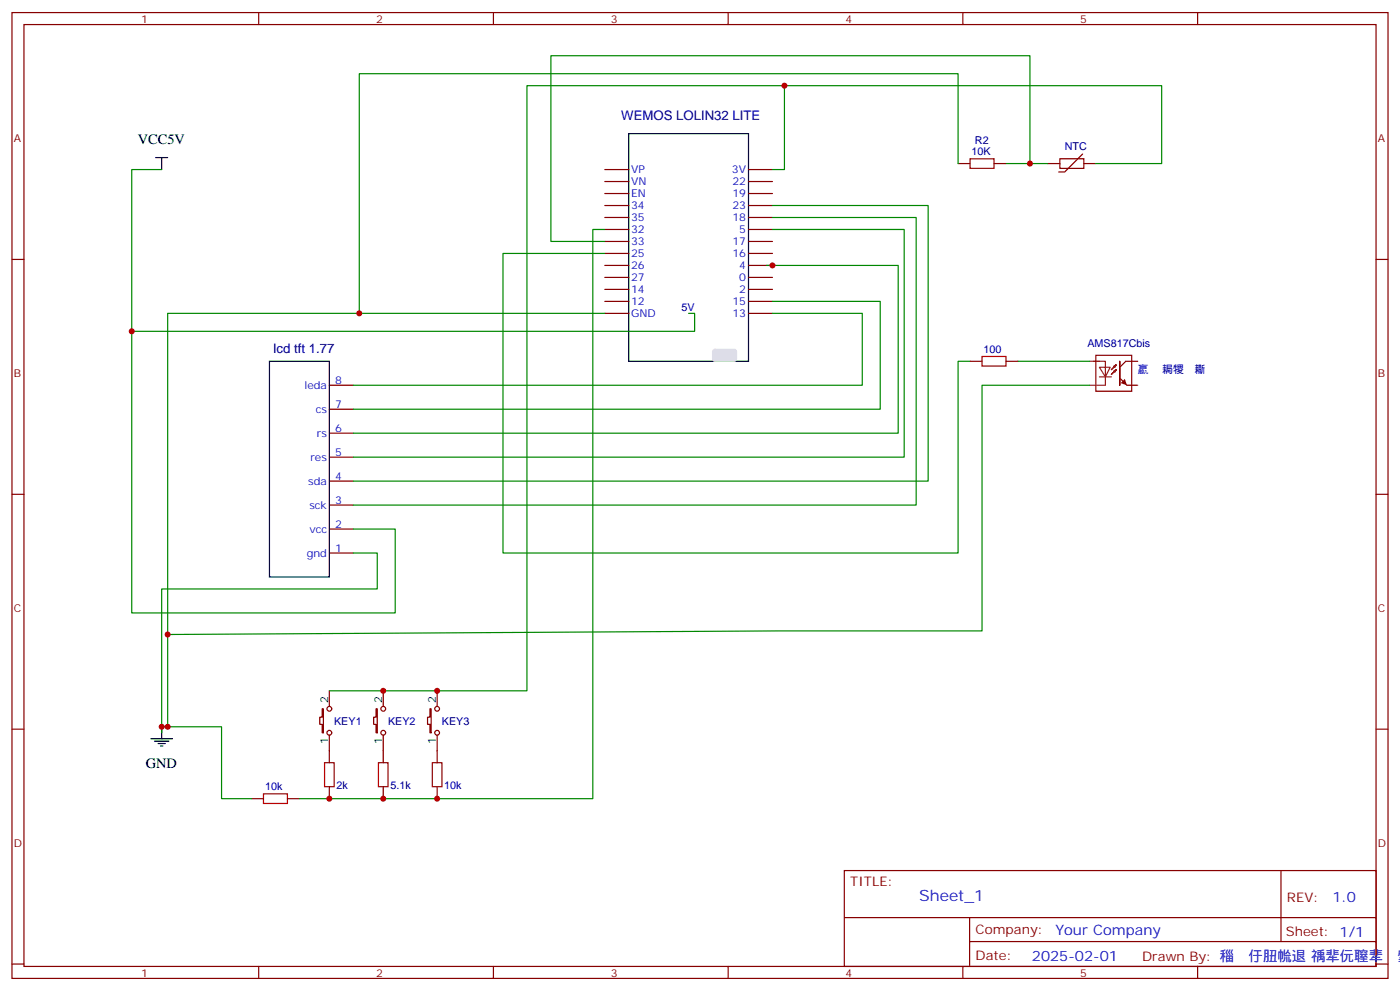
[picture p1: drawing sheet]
<svg xmlns="http://www.w3.org/2000/svg" width="412mm" height="292mm" viewBox="0 0 412 292" stroke-linecap="round" stroke-linejoin="round" font-family="sans-serif">
<g fill="none" stroke="#870000" stroke-width=".35">
<path d="M3.5 3.7h405.4v284.3h-405.4zM7.1 7.2h398.2v277.3h-398.2zM76.2 3.7v3.5M145.3 3.7v3.5M214.5 3.7v3.5M283.6 3.7v3.5M352.8 3.7v3.5M178.2 57h7M178.2 53.4h7M178.2 49.9h7M220.5 57h7M220.5 53.4h7"/>
<path d="M220.5 49.9h7M282.2 48.2h3.6M292.8 48.2h3.5M308.7 48.2h3.5M312.2 46.7h7.1v2.9h-7.1zM318.9 45.3l-5.3 5.3h-1.7M319.3 48.2h3.5M3.5 76.4h3.6M178.2 60.5h7M178.2 64h7M178.2 67.6h7M178.2 71.1h7"/>
<path d="M178.2 74.6h7M178.2 78.1h7M220.5 60.5h7M220.5 64h7M220.5 67.6h7M220.5 71.1h7M220.5 74.6h7M220.5 78.1h7M405.3 76.4h3.6M178.2 81.7h7M178.2 85.2h7M178.2 88.7h7"/>
<path d="M178.2 92.3h7M220.5 81.7h7M220.5 85.2h7M220.5 88.7h7M220.5 92.3h7M97 113.4h7.1M97 134.6h7.1M97 127.5h7.1M97 120.5h7.1M3.5 145.5h3.6M97 155.8h7.1M97 148.7h7.1"/>
<path d="M97 141.6h7.1M405.3 145.5h3.6M97 162.8h7.1M3.5 214.7h3.6M405.3 214.7h3.6M248.7 256.3h156.6v28.2h-156.6zM377.3 256.3v20.9M248.7 270.1h156.5M285.6 277.2h119.6M285.6 270.1v14.2M3.5 283.8h3.6M76.2 284.5v3.5"/>
<path d="M145.3 284.5v3.5M214.5 284.5v3.5M283.6 284.5v3.5M352.8 284.5v3.5M405.3 283.8h3.6"/>
</g>
<path d="M185.2 39.3h35.3v67.1h-35.3zM45.9 46.4h3.5M47.6 46.4v3.5M79.4 106.4h17.6v63.5h-17.6zM44.4 217.5h6.4M45.5 218.2h4.2M46.6 218.9h2.1M47.3 219.6h.7M47.6 214v3.5" fill="none" stroke="#000" stroke-width=".35"/>
<path d="M210.1 103l.5-.2 5.9 .1 .5 .6-.1 2.4-.6 .5-6-.1-.4-.6v-2.2z" fill="#dedede" stroke="#dedede" stroke-width=".35"/>
<path d="M285.8 46.7h7v2.9h-7z" fill="none" stroke="#a10000" stroke-width=".35"/>
<g fill="none" stroke="#008700" stroke-width=".35">
<path d="M47.6 49.9h-8.8v130.5h77.6v-24.6h-12.3M282.2 48.2v-26.5h-176.4v70.6M296.3 48.2h12.4M322.8 48.2h19.4v-23h-111.1v24.7h-3.6M225.8 78.1h38.8v49.4h-160.5M227.5 60.5h45.9v81.1h-169.3M227.5 64h42.4v84.7h-165.8M227.5 67.6h38.8v67h-162.2M178.2 92.3h-128.8v121.7h-1.8M202.8 92.3h1.8v5.2h-165.8M227.5 88.7h31.8v31.8h-155.2M227.5 92.3h26.5v21.1h-149.9"/>
<path d="M104.1 162.8h7v10.6h-63.5v42.3"/>
</g>
<path d="M321 106.4h4.6v7M322.1 106.4h1.7M323.8 108.1h3.2l-1.4 2.8zM323.8 110.9h3.6" fill="none" stroke="#8c2424" stroke-width=".35"/>
<path d="M328.1 107.8l.7-.4-1.4 1.4 1.4-1.4-.4 .7z" fill="#8c2424" stroke="#8c2424" stroke-width=".35"/>
<path d="M322.8 104.6h10.6v10.6h-10.6zM329.8 106.4v7v-7M329.8 111.3l2.2 2.1M331.6 106.4l-1.8 1.7" fill="none" stroke="#900" stroke-width=".35"/>
<path d="M331.3 111.5l.7 1.9-1.9-.6z" fill="#900"/>
<path d="M328.1 109.2l.7-.4-1.4 1.4 1.4-1.4-.4 .7z" fill="#8c2424" stroke="#8c2424" stroke-width=".35"/>
<path d="M321 113.4h4.6" fill="none" stroke="#8c2424" stroke-width=".35"/>
<path d="M331.6 106.4h3.5M332 113.4h3.1" fill="none" stroke="#900" stroke-width=".35"/>
<path d="M231.1 25.2h-75.9v178.2h-58.2M303.4 48.2v-31.8h-141.1v54.7h15.9M178.2 74.6h-30v88.2h134v-56.4h3.6M178.2 67.6h-3.6v167.5h-86.4M299.9 106.4h21.1M321 113.4h-31.7v72.3h-60l-179.9 1.1M49.4 214h15.9v21.1h8.8" fill="none" stroke="#008700" stroke-width=".35"/>
<path d="M289.3 105h7v2.8h-7zM77.6 233.7h7.1v2.8h-7.1zM95.6 224.5h2.8v7.1h-2.8zM111.5 224.5h2.8v7.1h-2.8zM127.4 224.5h2.8v7.1h-2.8z" fill="none" stroke="#a10000" stroke-width=".35"/>
<g fill="none" stroke="#870000" stroke-width=".35">
<path d="M285.8 106.4h3.5M296.3 106.4h3.6M94.9 208.7h.3v7h-.3v-2.4h-.7v-2.2h.7zM97 203.4v4.6M97 216.4v8.1M110.8 208.7h.3v7h-.3v-2.4h-.7v-2.2h.7zM112.9 203.4v4.6M112.9 216.4v8.1M126.6 208.7h.4v7h-.4v-2.4h-.7v-2.2h.7zM128.8 203.4v4.6M128.8 216.4v8.1M74.1 235.1h3.5"/>
<path d="M84.7 235.1h3.5M97 231.6v3.5M112.9 231.6v3.5M128.8 231.6v3.5"/>
<circle cx="97" cy="208.7" r=".71"/>
<circle cx="97" cy="215.7" r=".71"/>
<circle cx="112.9" cy="215.7" r=".71"/>
<circle cx="112.9" cy="208.7" r=".71"/>
<circle cx="128.8" cy="208.7" r=".71"/>
<circle cx="128.8" cy="215.7" r=".71"/>
</g>
<g fill="#c00">
<circle cx="47.6" cy="214" r=".88"/>
<circle cx="38.8" cy="97.5" r=".88"/>
<circle cx="105.8" cy="92.3" r=".88"/>
<circle cx="227.5" cy="78.1" r=".88"/>
<circle cx="49.4" cy="186.8" r=".88"/>
<circle cx="303.4" cy="48.2" r=".88"/>
<circle cx="49.4" cy="214" r=".88"/>
<circle cx="97" cy="235.1" r=".88"/>
<circle cx="128.8" cy="235.1" r=".88"/>
<circle cx="112.9" cy="235.1" r=".88"/>
<circle cx="231.1" cy="25.2" r=".88"/>
<circle cx="112.9" cy="203.4" r=".88"/>
<circle cx="128.8" cy="203.4" r=".88"/>
</g>
<text font-size="4.6" fill="#00f" x="270.8" y="265.3">Sheet_1</text>
<g font-size="4.2">
<text x="40.6" y="42.5">VCC5V</text>
<text x="43" y="226">GND</text>
</g>
<g font-size="4.2" fill="#00f">
<text x="392.5" y="265.6">1.0</text>
<text x="310.9" y="275.1">Your Company</text>
<text x="304" y="282.9">2025-02-01</text>
</g>
<g font-size="3.9" fill="#000080">
<text x="183" y="35.5">WEMOS LOLIN32 LITE</text>
<text x="80.6" y="103.9">lcd tft 1.77</text>
</g>
<g font-size="3.9" fill="#800">
<text x="250.5" y="260.9">TITLE:</text>
<text x="379.1" y="265.6">REV:</text>
<text x="287.4" y="275.1">Company:</text>
<text x="378.7" y="275.7">Sheet: 1/1</text>
<text x="287.4" y="282.8">Date:</text>
<text x="336.4" y="282.8">Drawn By: 䅔㉃㐵䏔㡃退 䄔㹃㐾䏄㹃됾䌠</text>
</g>
<g font-size="3.2" fill="#800">
<text x="41.6" y="6.7">1</text>
<text x="110.8" y="6.7">2</text>
<text x="179.9" y="6.7">3</text>
<text x="249.1" y="6.7">4</text>
<text x="318.2" y="6.7">5</text>
<text x="4.1" y="41.8">A</text>
<text x="405.9" y="41.8">A</text>
<text x="4.1" y="110.9">B</text>
<text x="405.9" y="110.9">B</text>
<text x="4.1" y="180.1">C</text>
<text x="405.9" y="180.1">C</text>
<text x="4.1" y="249.2">D</text>
<text x="405.9" y="249.2">D</text>
<text x="41.6" y="287.5">1</text>
<text x="110.8" y="287.5">2</text>
<text x="179.9" y="287.5">3</text>
<text x="249.1" y="287.5">4</text>
<text x="318.2" y="287.5">5</text>
</g>
<g font-size="3.2" fill="#000080">
<text x="286.2" y="45.7">10K</text>
<text x="287.2" y="42.5">R2</text>
<text x="313.6" y="44.3">NTC</text>
<text x="200.8" y="91.6">5V</text>
<text x="289.7" y="103.9">100</text>
<text x="320.3" y="102.2">AMS817Cbis</text>
<text x="335.1" y="109.9">䇔　 䎤㹄␵䎰</text>
<text x="98.4" y="213.3">KEY1</text>
<text x="114.3" y="213.3">KEY2</text>
<text x="130.2" y="213.3">KEY3</text>
<text x="78.1" y="232.7">10k</text>
<text x="99.1" y="232.4">2k</text>
<text x="115" y="232.4">5.1k</text>
<text x="130.9" y="232.4">10k</text>
</g>
<g font-size="3.2" fill="#00f">
<text x="185.9" y="51">VP</text>
<text x="215.6" y="51">3V</text>
<text x="185.9" y="58">EN</text>
<text x="185.9" y="54.5">VN</text>
<text x="215.7" y="54.5">22</text>
<text x="215.7" y="58">19</text>
<text x="185.9" y="61.6">34</text>
<text x="185.9" y="65.1">35</text>
<text x="215.7" y="61.6">23</text>
<text x="215.7" y="65.1">18</text>
<text x="185.9" y="68.6">32</text>
<text x="217.8" y="68.6">5</text>
<text x="185.9" y="72.1">33</text>
<text x="185.9" y="75.7">25</text>
<text x="215.7" y="72.1">17</text>
<text x="215.7" y="75.7">16</text>
<text x="185.9" y="79.2">26</text>
<text x="185.9" y="82.7">27</text>
<text x="217.8" y="79.2">4</text>
<text x="217.8" y="82.7">0</text>
<text x="185.9" y="86.3">14</text>
<text x="185.9" y="89.8">12</text>
<text x="215.7" y="89.8">15</text>
<text x="217.8" y="86.3">2</text>
<text x="185.9" y="93.3">GND</text>
<text x="215.7" y="93.3">13</text>
<text x="98.8" y="113.1">8</text>
<text x="89.7" y="114.5">leda</text>
<text x="93" y="121.5">cs</text>
<text x="98.8" y="120.1">7</text>
<text x="93.3" y="128.6">rs</text>
<text x="98.8" y="127.2">6</text>
<text x="91.4" y="135.6">res</text>
<text x="98.8" y="134.2">5</text>
<text x="90.8" y="142.7">sda</text>
<text x="98.8" y="141.3">4</text>
<text x="91.1" y="149.8">sck</text>
<text x="98.8" y="148.3">3</text>
<text x="98.8" y="155.4">2</text>
<text x="91.1" y="156.8">vcc</text>
<text x="90.3" y="163.9">gnd</text>
<text x="98.8" y="162.5">1</text>
</g>
<g font-size="3.2">
<text x="96.7" y="206.9" transform="rotate(-90 96.7 206.9)">2</text>
<text x="112.5" y="206.9" transform="rotate(-90 112.5 206.9)">2</text>
<text x="128.4" y="206.9" transform="rotate(-90 128.4 206.9)">2</text>
<text x="96.7" y="219.2" transform="rotate(-90 96.7 219.2)">1</text>
<text x="112.5" y="219.2" transform="rotate(-90 112.5 219.2)">1</text>
<text x="128.4" y="219.2" transform="rotate(-90 128.4 219.2)">1</text>
</g>
</svg>
